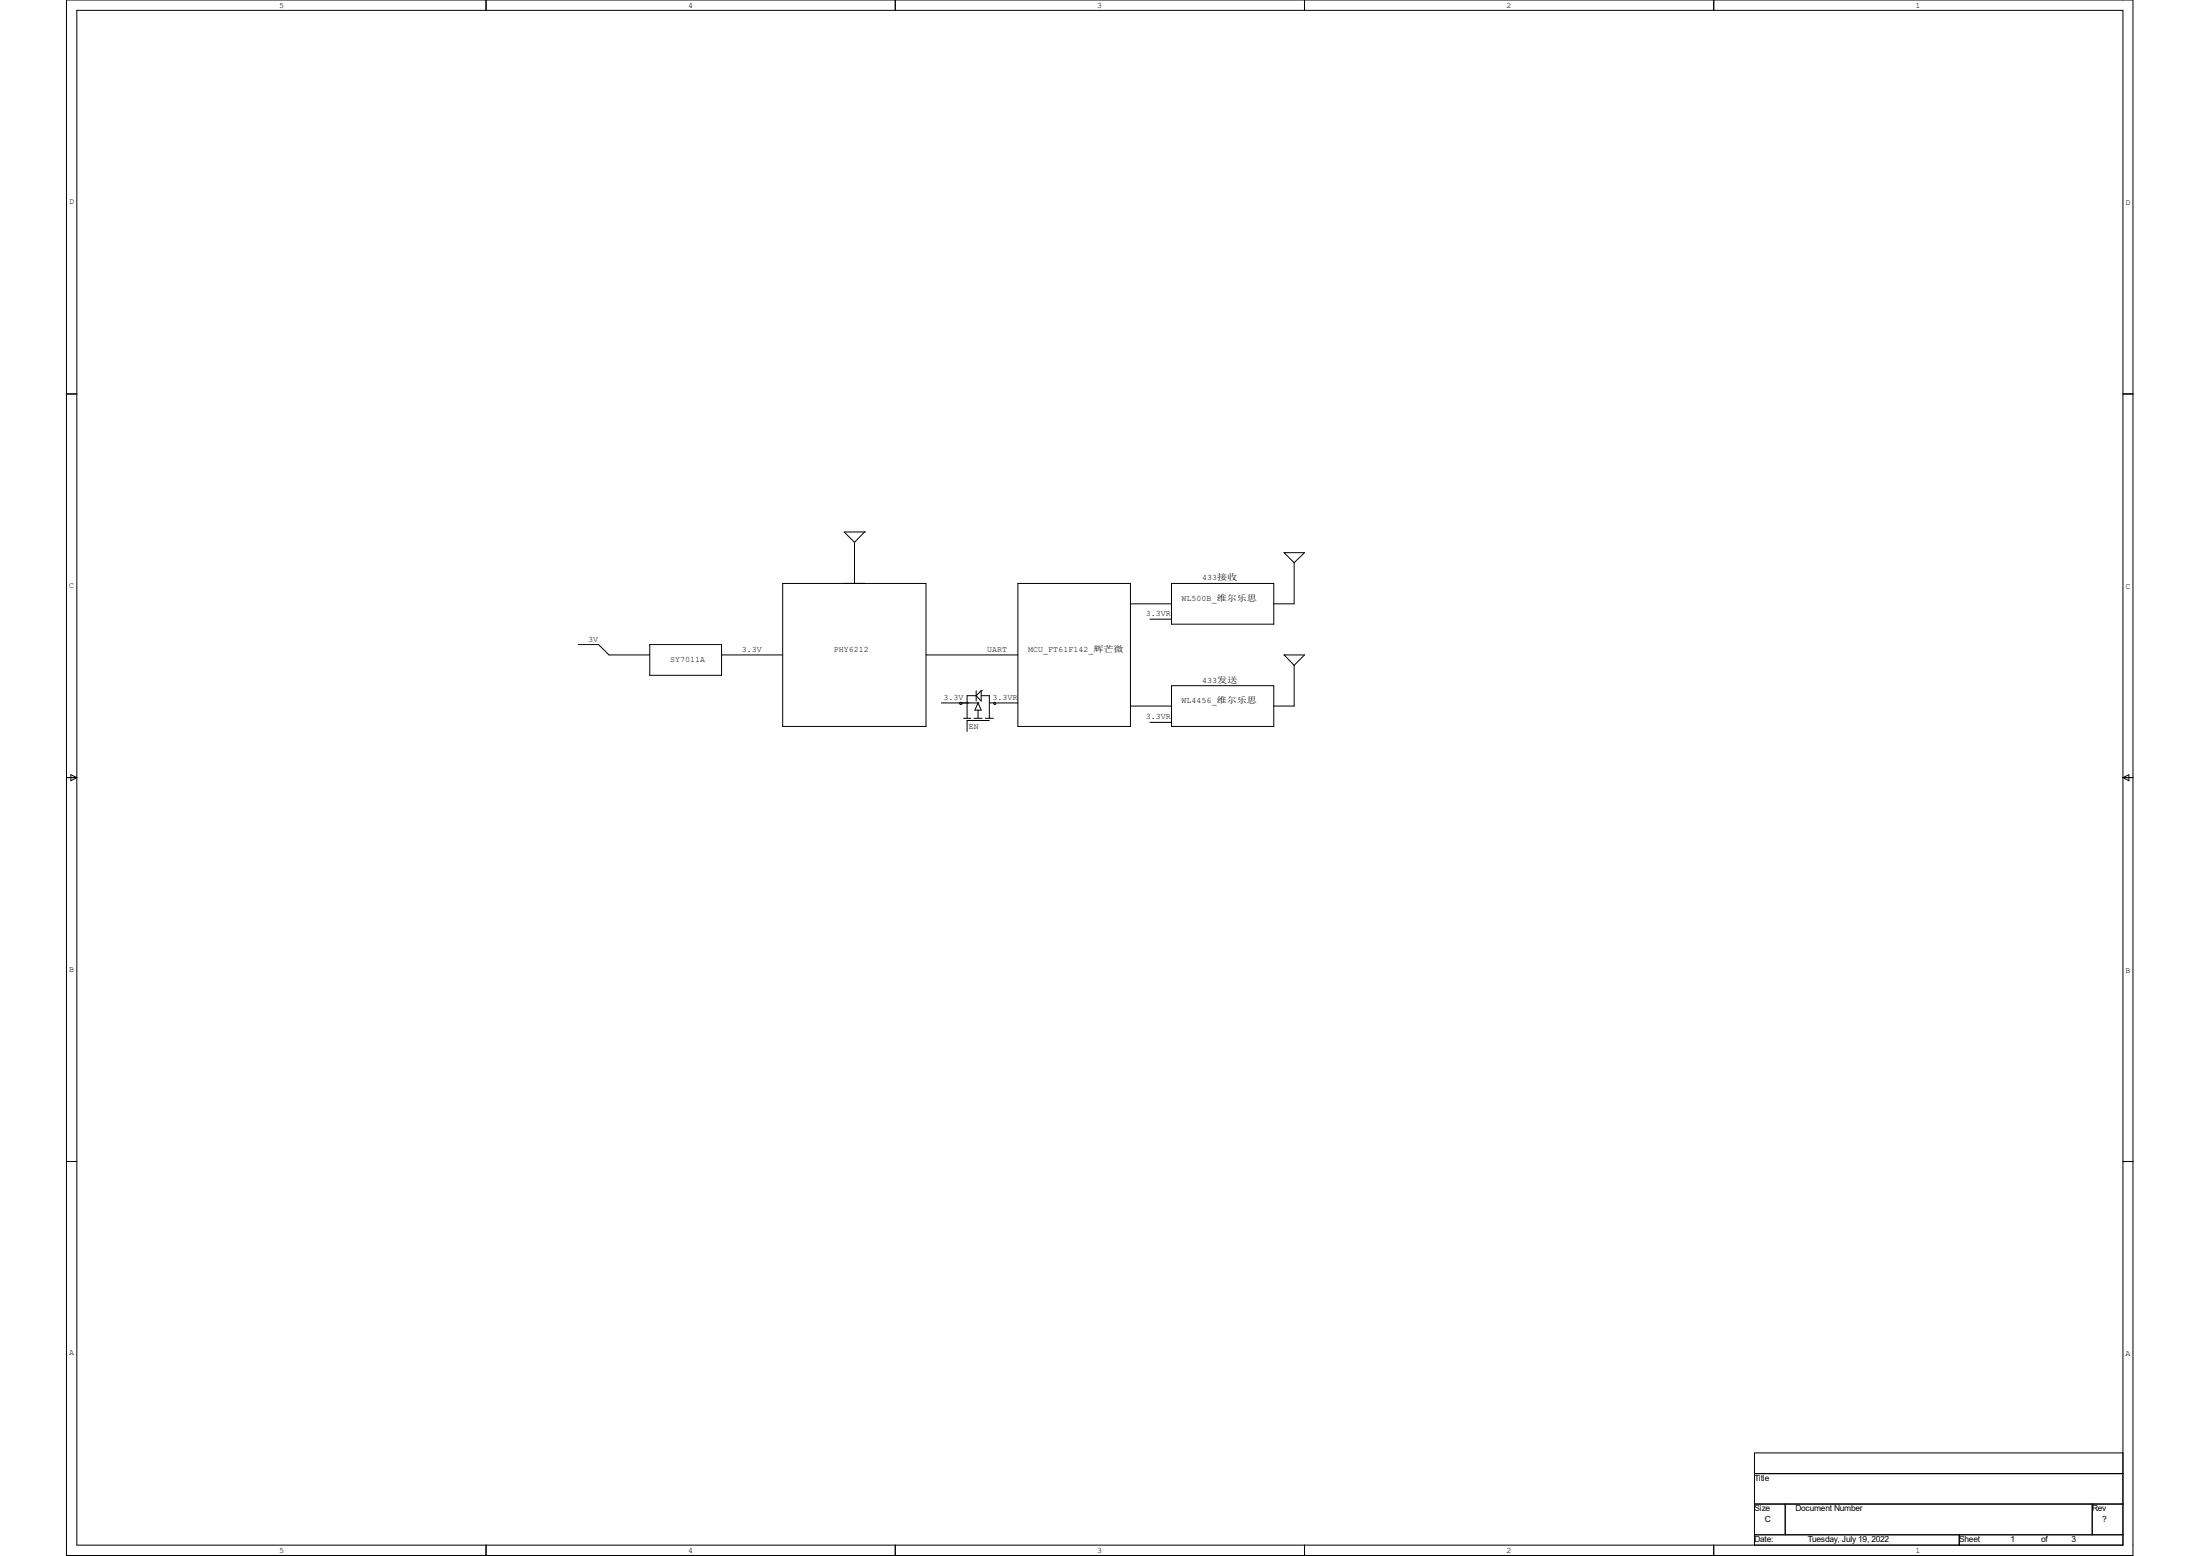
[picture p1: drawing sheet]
<svg xmlns="http://www.w3.org/2000/svg" width="297mm" height="210mm" viewBox="0 0 297 210" stroke-linecap="round" stroke-linejoin="round" font-family="sans-serif">
<g fill="none" stroke="#000" stroke-width=".14">
<path d="M9 0h279v209.9h-279zM10.4 1.4h276.2v207.1h-276.2zM65.6 0v1.4M120.9 0v1.4M176.1 0v1.4M231.4 0v1.4M9 53.2h1.4M286.6 53.2h1.4M105.7 78.7h19.3v19.3h-19.3zM115.4 73.2v5.5M116.7 71.8h.1M116.7 71.8h-2.7l1.4 1.4"/>
<path d="M116.7 71.8l-1.3 1.4M137.4 78.7h15.2v19.3h-15.2zM158.2 78.7h13.8v5.5h-13.8zM173.4 74.6h.1M173.4 74.6h2.7l-1.4 1.3M173.4 74.6l1.3 1.3M174.7 75.9v5.6h-2.7M78.1 87h2.7l1.4 1.4h5.5M87.7 87h9.7v4.1h-9.7zM97.4 88.4h8.3M125 88.4h12.4M127.1 94.9h4.9"/>
<path d="M129.6 94.8h.2v.2h-.2zM130.1 96.9h1M131.5 96.9h1.1M131.8 93.2v1.4M131.8 93.9h-1.2v3M132 94.9h.1M132 94.9l.5 .9h-.9zM132 95.8v1.1M132.5 93.2h.1M132.5 93.2l-.7 .7M132.5 93.2v1.4l-.7-.7M132.5 93.9h1.1v3"/>
<path d="M133 96.9h1.1M133.6 94.9h.8M133.6 97.2h-3v1.5M134.5 94.9h2.9M152.6 81.5h5.6M152.6 95.3h5.6M155.2 83.6h3M155.2 97.5h3M158.2 92.5h13.8v5.5h-13.8zM173.4 88.4h.1M173.4 88.4h2.7l-1.4 1.4M173.4 88.4l1.3 1.4"/>
<path d="M174.7 89.8v5.5h-2.7M9 104.9h1.4M9.6 104.6l.8 .3-.8 .5zM286.6 104.9h1.4M286.6 104.9l.8-.3v.8zM9 156.8h1.4M286.6 156.8h1.4M236.9 198.9h49.7M286.6 196.1h-49.7v12.4M65.6 208.5v1.4M120.9 208.5v1.4M176.1 208.5v1.4"/>
<path d="M231.4 208.5v1.4M236.9 203h49.7M236.9 207.1h49.7M241 203v4.1M264.5 207.1v1.4M282.4 203v4.1"/>
<circle cx="134.3" cy="94.9" r=".15"/>
</g>
<g font-size="1.1">
<text x="37.7" y="1">5</text>
<text x="92.9" y="1">4</text>
<text x="148.1" y="1">3</text>
<text x="203.4" y="1">2</text>
<text x="258.6" y="1">1</text>
<text x="9.4" y="27.6">D</text>
<text x="286.9" y="27.7">D</text>
<text x="9.4" y="79.3">C</text>
<text x="154.7" y="83.1">3.3VR</text>
<text x="159.5" y="81.1">WL500B_维尔乐思</text>
<text x="162.3" y="78.3">433接收</text>
<text x="286.9" y="79.5">C</text>
<text x="79.4" y="86.6">3V</text>
<text x="90.5" y="89.4">SY7011A</text>
<text x="100.2" y="88">3.3V</text>
<text x="112.6" y="88">PHY6212</text>
<text x="133.3" y="88">UART</text>
<text x="138.8" y="88">MCU_FT61F142_辉芒微</text>
<text x="127.4" y="94.5">3.3V</text>
<text x="134" y="94.5">3.3VR</text>
<text x="159.5" y="94.9">WL4456_维尔乐思</text>
<text x="162.3" y="92.1">433发送</text>
<text x="130.8" y="98.3">EN</text>
<text x="154.7" y="97.1">3.3VR</text>
<text x="9.4" y="131.1">B</text>
<text x="286.9" y="131.3">B</text>
<text x="9.4" y="182.9">A</text>
<text x="286.9" y="183">A</text>
<text x="236.9" y="204">Size</text>
<text x="236.9" y="199.8">Title</text>
<text x="242.4" y="204">Document Number</text>
<text x="282.4" y="204">Rev</text>
<text x="37.7" y="209.6">5</text>
<text x="92.9" y="209.6">4</text>
<text x="148.1" y="209.6">3</text>
<text x="203.4" y="209.6">2</text>
<text x="236.9" y="208.1">Date:</text>
<text x="238.3" y="205.4">C</text>
<text x="244.1" y="208.1">Tuesday, July 19, 2022</text>
<text x="258.6" y="209.6">1</text>
<text x="264.5" y="208.1">Sheet</text>
<text x="271.4" y="208.1">1</text>
<text x="275.5" y="208.1">of</text>
<text x="279.7" y="208.1">3</text>
<text x="283.8" y="205.4">?</text>
</g>
</svg>
